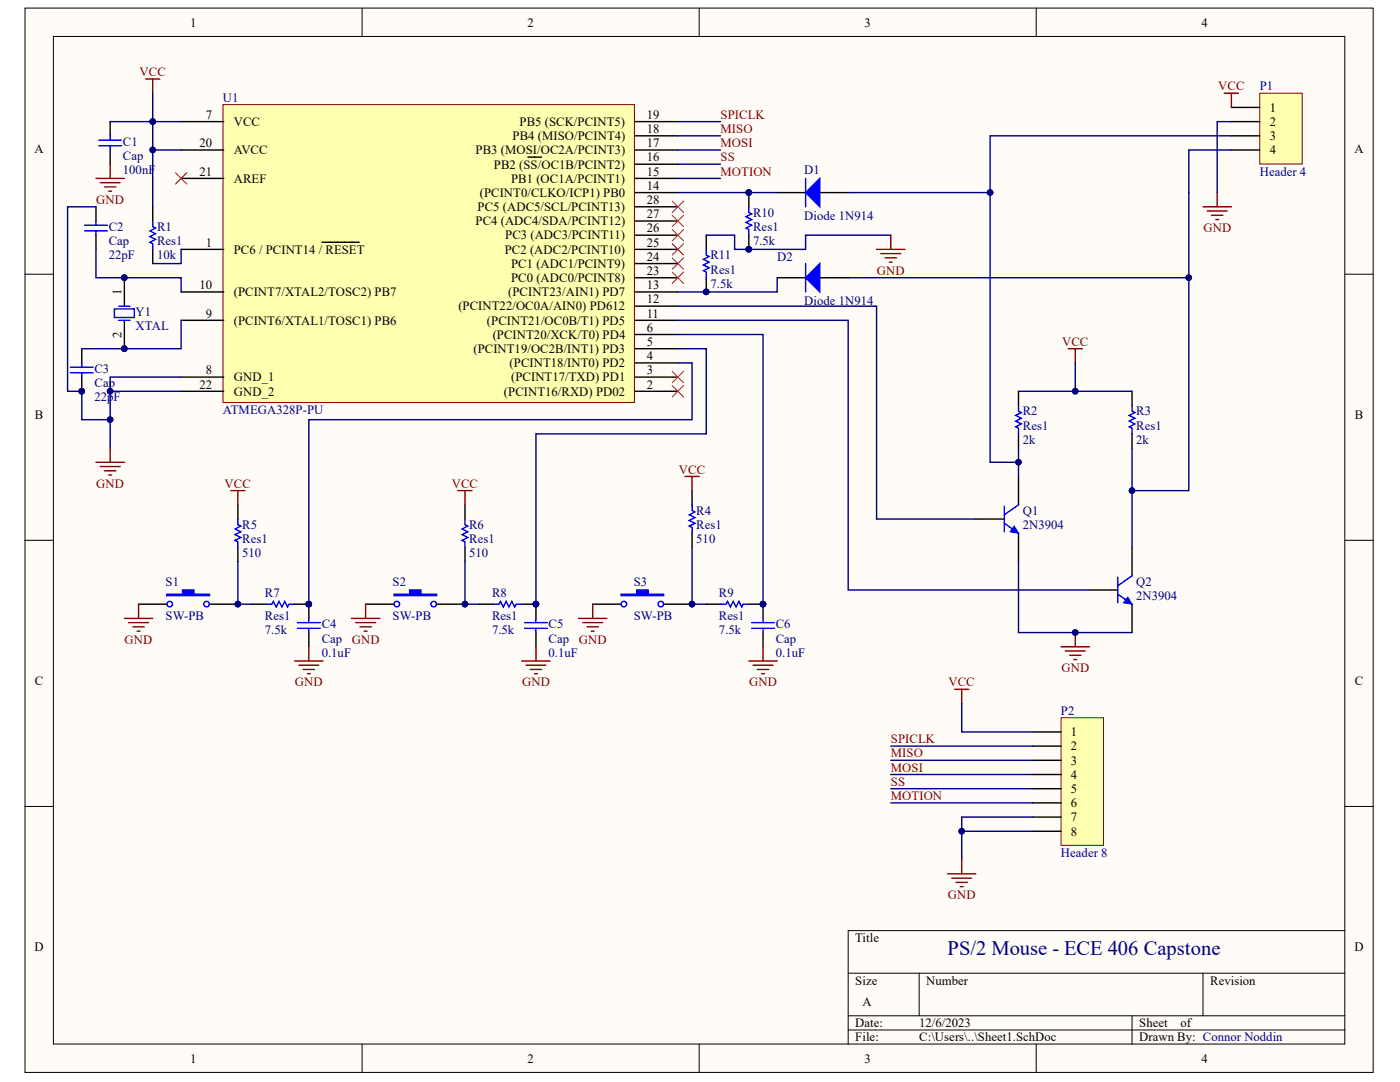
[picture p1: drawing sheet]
# Altium project Capstone_Mouse.PrjPcb
1 sheet, 28 parts. Net scope: global (net labels, ports and power ports of the same name join across sheets).
Board files: PCB1.PcbDoc, PCB2.PcbDoc

## Sheet Sheet1.SchDoc
size A

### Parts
C1  Cap  value 100nF  [RAD-0.3]
C2  Cap  value 22pF  [RAD-0.3]
C3  Cap  value 22pF  [RAD-0.3]
C4  Cap  value 0.1uF  [RAD-0.3]
C5  Cap  value 0.1uF  [RAD-0.3]
C6  Cap  value 0.1uF  [RAD-0.3]
D1  Diode 1N914  [DO-35]
D2  Diode 1N914  [DO-35]
P1  Header 4  [HDR1X4]
P2  Header 8  [HDR1X8]
Q1  2N3904  [TO-92A]
Q2  2N3904  [TO-92A]
R1  Res1  value 10k  [AXIAL-0.3]
R2  Res1  value 2k  [AXIAL-0.3]
R3  Res1  value 2k  [AXIAL-0.3]
R4  Res1  value 510  [AXIAL-0.3]
R5  Res1  value 510  [AXIAL-0.3]
R6  Res1  value 510  [AXIAL-0.3]
R7  Res1  value 7.5k  [AXIAL-0.3]
R8  Res1  value 7.5k  [AXIAL-0.3]
R9  Res1  value 7.5k  [AXIAL-0.3]
R10  Res1  value 7.5k  [AXIAL-0.3]
R11  Res1  value 7.5k  [AXIAL-0.3]
S1  SW-PB  [SPST-2]
S2  SW-PB  [SPST-2]
S3  SW-PB  [SPST-2]
U1  ATMEGA328P-PU  [27_DIP_7.62mm]
Y1  XTAL  [DO-35]

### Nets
GND: C1.2 C2.1 C3.2 C4.1 C5.1 C6.1 P1.2 P2.7 P2.8 Q1.1(E) Q2.1(E) R10.1 R11.2 S1.1 S2.1 S3.1 U1.8(GND_1) U1.22(GND_2)
VCC: C1.1 P1.1 P2.1 R1.2 R2.2 R3.2 R4.2 R5.2 R6.2 U1.7(VCC) U1.20(AVCC)
MISO: P2.3 U1.18(PB4_(MISO/PCINT4))
MOSI: P2.4 U1.17(PB3_(MOSI/OC2A/PCINT3))
MOTION: P2.6 U1.15(PB1_(OC1A/PCINT1))
SPICLK: P2.2 U1.19(PB5_(SCK/PCINT5))
SS: P2.5 U1.16(PB2_(~{SS}/OC1B/PCINT2))
NetC2_2: C2.2 U1.10((PCINT7/XTAL2/TOSC2)_PB7) Y1.1(OSC1)
NetC3_1: C3.1 U1.9((PCINT6/XTAL1/TOSC1)_PB6) Y1.2(OSC2)
NetC4_2: C4.2 R7.2 U1.4((PCINT18/INT0)_PD2)
NetC5_2: C5.2 R8.2 U1.5((PCINT19/OC2B/INT1)_PD3)
NetC6_2: C6.2 R9.2 U1.6((PCINT20/XCK/T0)_PD4)
NetD1_1: D1.1(A) P1.3 Q1.3(C) R2.1
NetD1_2: D1.2(K) R10.2 U1.14((PCINT0/CLKO/ICP1)_PB0)
NetD2_1: D2.1(A) P1.4 Q2.3(C) R3.1
NetD2_2: D2.2(K) R11.1 U1.13((PCINT23/AIN1)_PD7)
NetQ1_2: Q1.2(B) U1.12((PCINT22/OC0A/AIN0)_PD612)
NetQ2_2: Q2.2(B) U1.11((PCINT21/OC0B/T1)_PD5)
NetR1_1: R1.1 U1.1(PC6_/_PCINT14_/_~{RESET})
NetR4_1: R4.1 R9.1 S3.2
NetR5_1: R5.1 R7.1 S1.2
NetR6_1: R6.1 R8.1 S2.2

Not connected (* = marked no-connect by the designer): U1 2((PCINT16/RXD)_PD02)* 3((PCINT17/TXD)_PD1)* 21(AREF)* 23(PC0_(ADC0/PCINT8))* 24(PC1_(ADC1/PCINT9))* 25(PC2_(ADC2/PCINT10))* 26(PC3_(ADC3/PCINT11))* 27(PC4_(ADC4/SDA/PCINT12))* 28(PC5_(ADC5/SCL/PCINT13))*

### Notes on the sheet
- PS/2 Mouse - ECE 406 Capstone
- Connor Noddin
